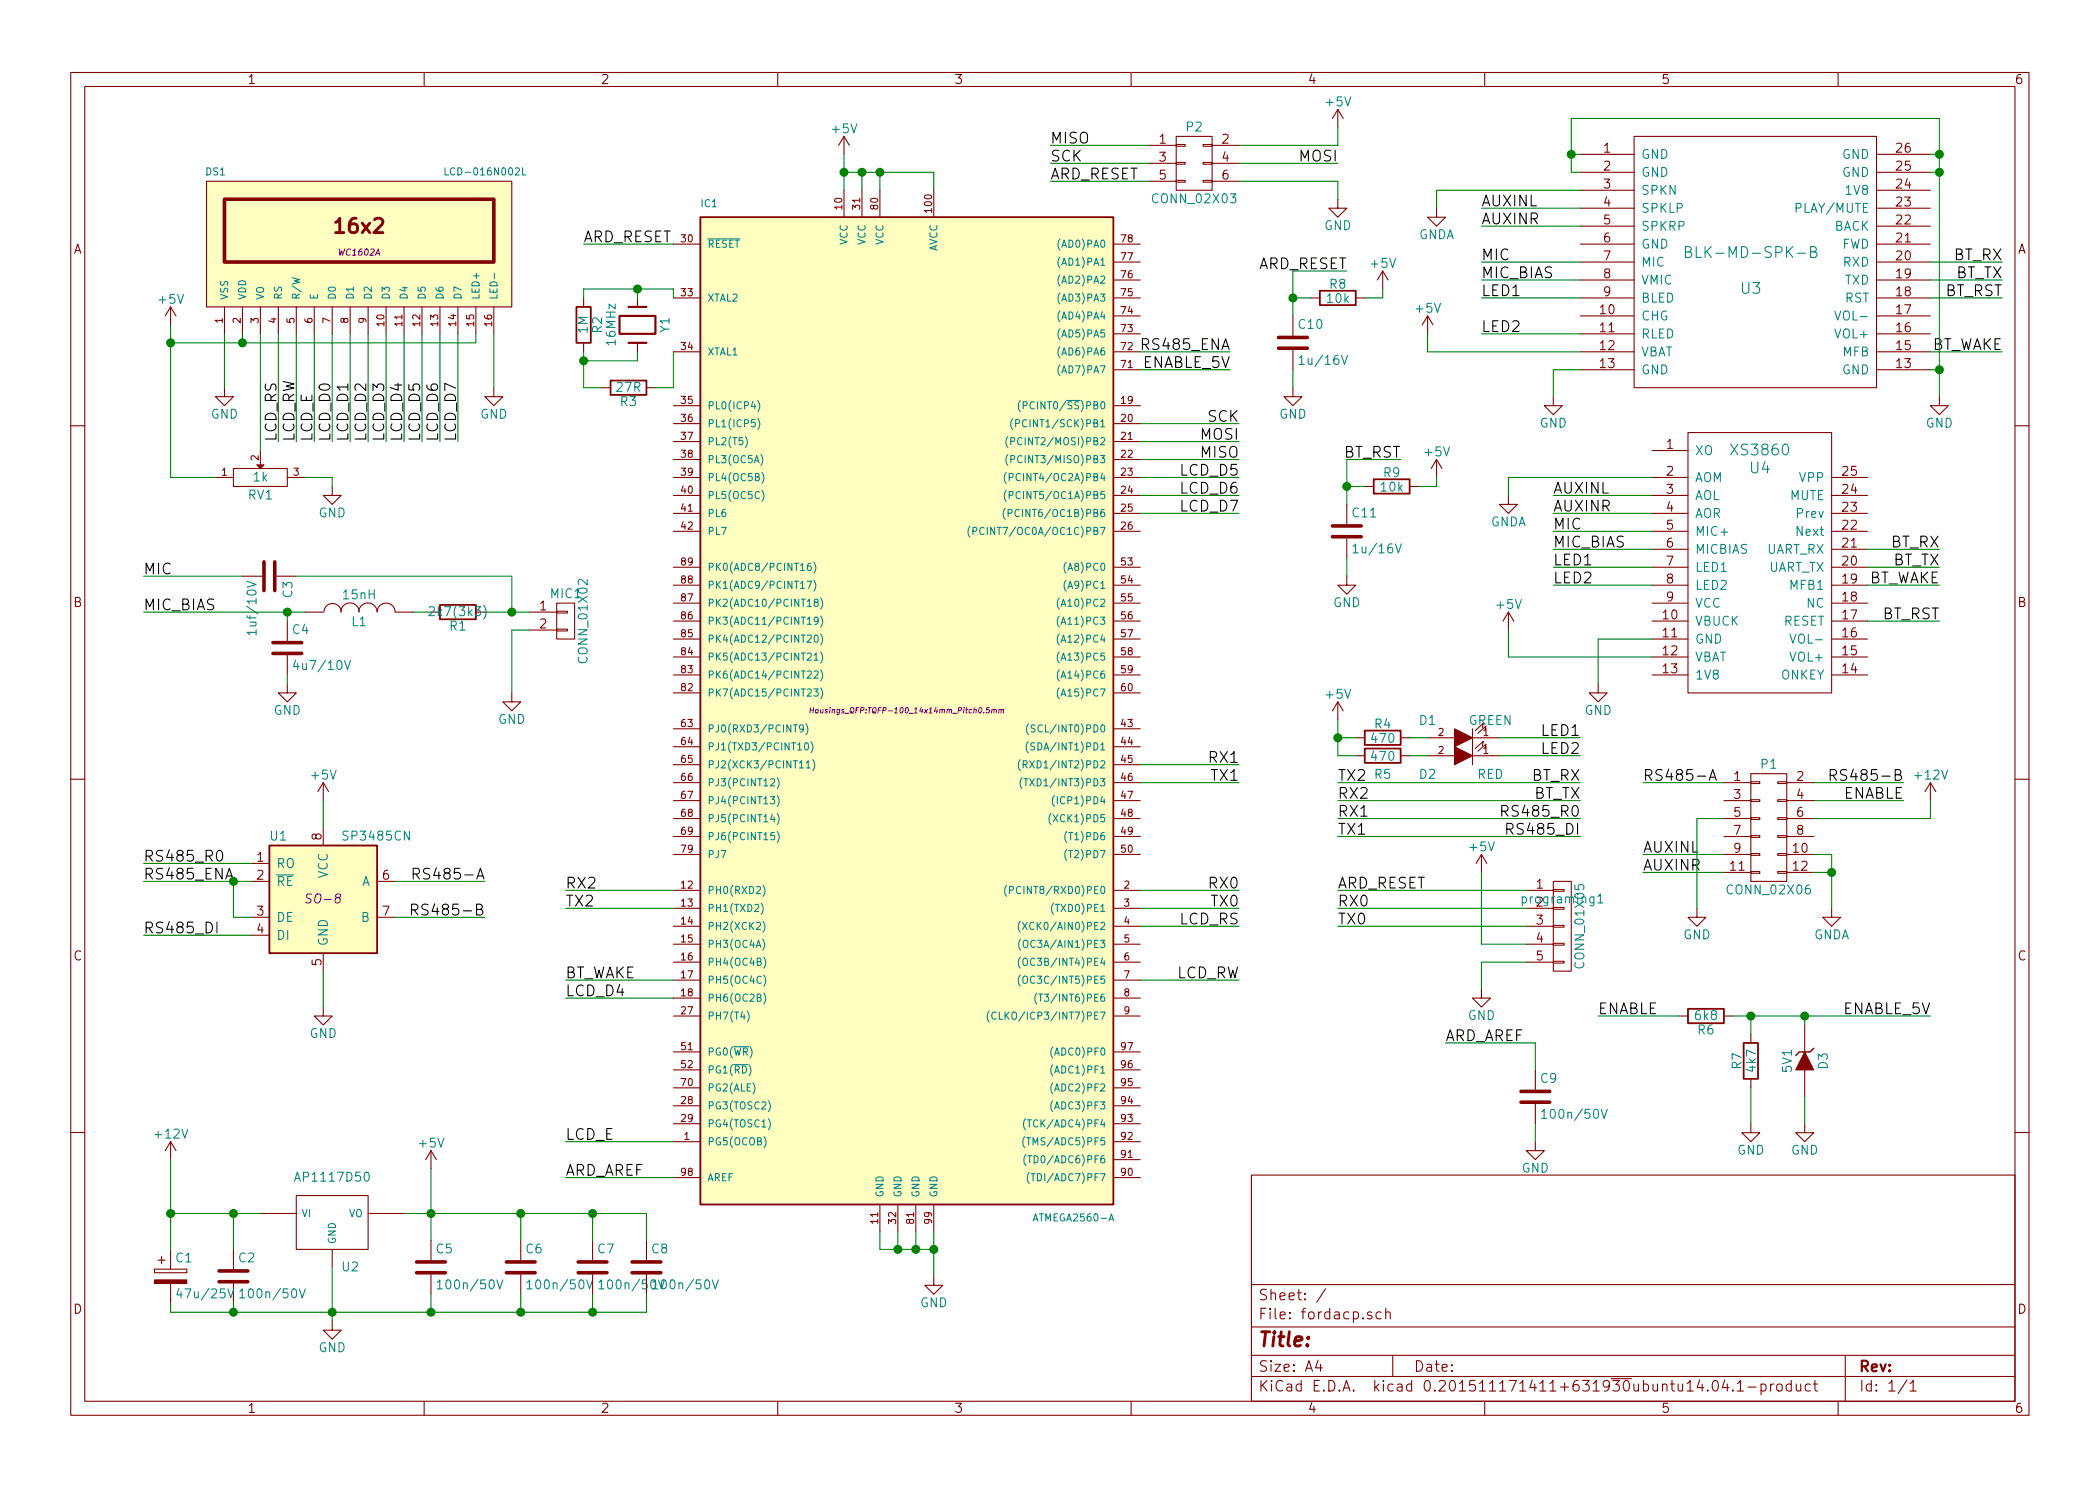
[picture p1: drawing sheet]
EESchema Schematic File Version 2
LIBS:power
LIBS:device
LIBS:transistors
LIBS:conn
LIBS:linear
LIBS:regul
LIBS:74xx
LIBS:cmos4000
LIBS:adc-dac
LIBS:memory
LIBS:xilinx
LIBS:microcontrollers
LIBS:dsp
LIBS:microchip
LIBS:analog_switches
LIBS:motorola
LIBS:texas
LIBS:intel
LIBS:audio
LIBS:interface
LIBS:digital-audio
LIBS:philips
LIBS:display
LIBS:cypress
LIBS:siliconi
LIBS:opto
LIBS:atmel
LIBS:contrib
LIBS:valves
LIBS:BLK-MD-SPK-B
LIBS:XS3860
LIBS:fordacp-cache
EELAYER 25 0
EELAYER END
$Descr A4 11693 8268
encoding utf-8
Sheet 1 1
Title ""
Date ""
Rev ""
Comp ""
Comment1 ""
Comment2 ""
Comment3 ""
Comment4 ""
$EndDescr
$Comp
L LCD-016N002L DS1
U 1 1
P 2000 1350
F 0 "DS1" H 1200 1750 40  0000 C CNN
F 1 "LCD-016N002L" H 2700 1750 40  0000 C CNN
F 2 "WC1602A" H 2000 1300 35  0000 C CIN
F 3 "" H 2000 1350 60  0000 C CNN
	1    2000 1350
	1    0    0    -1  
$EndComp
$Comp
L ATMEGA2560-A IC1
U 1 1
P 5050 3950
F 0 "IC1" H 3900 6750 40  0000 L BNN
F 1 "ATMEGA2560-A" H 5750 1100 40  0000 L BNN
F 2 "Housings_QFP:TQFP-100_14x14mm_Pitch0.5mm" H 5050 3950 30  0000 C CIN
F 3 "" H 5050 3950 60  0000 C CNN
	1    5050 3950
	1    0    0    -1  
$EndComp
$Comp
L BLK-MD-SPK-B U3
U 1 1
P 9750 1500
F 0 "U3" H 9750 1400 60  0000 C CNN
F 1 "BLK-MD-SPK-B" H 9750 1600 60  0000 C CNN
F 2 "my_modules:BLK-MD-SPK-B" H 9750 800 60  0001 C CNN
F 3 "" H 9750 1500 60  0000 C CNN
	1    9750 1500
	1    0    0    -1  
$EndComp
$Comp
L XS3860 U4
U 1 1
P 9800 3100
F 0 "U4" H 9800 3600 60  0000 C CNN
F 1 "XS3860" H 9800 3700 60  0000 C CNN
F 2 "my_modules:XS3868" H 9800 2300 60  0001 C CNN
F 3 "" H 9850 3100 60  0000 C CNN
	1    9800 3100
	1    0    0    -1  
$EndComp
$Comp
L 78L05 U2
U 1 1
P 1850 6800
F 0 "U2" H 1950 6550 50  0000 C CNN
F 1 "AP1117D50" H 1850 7050 50  0000 C CNN
F 2 "my_modules:SOT-223-REGULATOR" H 1800 7400 60  0001 C CNN
F 3 "" H 1850 6800 60  0000 C CNN
	1    1850 6800
	1    0    0    -1  
$EndComp
$Comp
L SP3485CN U1
U 1 1
P 1800 5000
F 0 "U1" H 1500 5350 50  0000 L CNN
F 1 "SP3485CN" H 1900 5350 50  0000 L CNN
F 2 "SO-8" H 1800 5000 50  0000 C CIN
F 3 "" H 1800 5000 60  0000 C CNN
	1    1800 5000
	1    0    0    -1  
$EndComp
$Comp
L GND #PWR01
U 1 1
P 1850 7350
F 0 "#PWR01" H 1850 7100 50  0001 C CNN
F 1 "GND" H 1850 7200 50  0000 C CNN
F 2 "" H 1850 7350 60  0000 C CNN
F 3 "" H 1850 7350 60  0000 C CNN
	1    1850 7350
	1    0    0    -1  
$EndComp
$Comp
L C C5
U 1 1
P 2400 7050
F 0 "C5" H 2425 7150 50  0000 L CNN
F 1 "100n/50V" H 2425 6950 50  0000 L CNN
F 2 "Capacitors_SMD:C_0805_HandSoldering" H 2400 6450 30  0001 C CNN
F 3 "" H 2400 7050 60  0000 C CNN
	1    2400 7050
	1    0    0    -1  
$EndComp
$Comp
L C C2
U 1 1
P 1300 7100
F 0 "C2" H 1325 7200 50  0000 L CNN
F 1 "100n/50V" H 1325 7000 50  0000 L CNN
F 2 "Capacitors_SMD:C_0805_HandSoldering" H 1150 6800 30  0001 C CNN
F 3 "" H 1300 7100 60  0000 C CNN
	1    1300 7100
	1    0    0    -1  
$EndComp
$Comp
L CP C1
U 1 1
P 950 7100
F 0 "C1" H 975 7200 50  0000 L CNN
F 1 "47u/25V" H 975 7000 50  0000 L CNN
F 2 "Capacitors_Tantalum_SMD:TantalC_SizeD_EIA-7343_HandSoldering" H 1250 6650 30  0001 C CNN
F 3 "" H 950 7100 60  0000 C CNN
	1    950  7100
	1    0    0    -1  
$EndComp
$Comp
L +5V #PWR02
U 1 1
P 2400 6500
F 0 "#PWR02" H 2400 6350 50  0001 C CNN
F 1 "+5V" H 2400 6640 50  0000 C CNN
F 2 "" H 2400 6500 60  0000 C CNN
F 3 "" H 2400 6500 60  0000 C CNN
	1    2400 6500
	1    0    0    -1  
$EndComp
$Comp
L +12V #PWR03
U 1 1
P 950 6450
F 0 "#PWR03" H 950 6300 50  0001 C CNN
F 1 "+12V" H 950 6590 50  0000 C CNN
F 2 "" H 950 6450 60  0000 C CNN
F 3 "" H 950 6450 60  0000 C CNN
	1    950  6450
	1    0    0    -1  
$EndComp
$Comp
L CONN_02X06 P1
U 1 1
P 9850 4600
F 0 "P1" H 9850 4950 50  0000 C CNN
F 1 "CONN_02X06" H 9850 4250 50  0000 C CNN
F 2 "Pin_Headers:Pin_Header_Straight_2x06" H 9850 4150 60  0001 C CNN
F 3 "" H 9850 3400 60  0000 C CNN
	1    9850 4600
	1    0    0    -1  
$EndComp
$Comp
L GND #PWR04
U 1 1
P 9450 5050
F 0 "#PWR04" H 9450 4800 50  0001 C CNN
F 1 "GND" H 9450 4900 50  0000 C CNN
F 2 "" H 9450 5050 60  0000 C CNN
F 3 "" H 9450 5050 60  0000 C CNN
	1    9450 5050
	1    0    0    -1  
$EndComp
Text Label 10600 4450 2    60   ~ 0
ENABLE
$Comp
L GNDA #PWR05
U 1 1
P 10200 5050
F 0 "#PWR05" H 10200 4800 50  0001 C CNN
F 1 "GNDA" H 10200 4900 50  0000 C CNN
F 2 "" H 10200 5050 60  0000 C CNN
F 3 "" H 10200 5050 60  0000 C CNN
	1    10200 5050
	1    0    0    -1  
$EndComp
Text Label 9150 4750 0    60   ~ 0
AUXINL
Text Label 9150 4850 0    60   ~ 0
AUXINR
$Comp
L GNDA #PWR06
U 1 1
P 8000 1150
F 0 "#PWR06" H 8000 900 50  0001 C CNN
F 1 "GNDA" H 8000 1000 50  0000 C CNN
F 2 "" H 8000 1150 60  0000 C CNN
F 3 "" H 8000 1150 60  0000 C CNN
	1    8000 1150
	1    0    0    -1  
$EndComp
Text Label 8250 1150 0    60   ~ 0
AUXINL
Text Label 8250 1250 0    60   ~ 0
AUXINR
$Comp
L GNDA #PWR07
U 1 1
P 8400 2750
F 0 "#PWR07" H 8400 2500 50  0001 C CNN
F 1 "GNDA" H 8400 2600 50  0000 C CNN
F 2 "" H 8400 2750 60  0000 C CNN
F 3 "" H 8400 2750 60  0000 C CNN
	1    8400 2750
	1    0    0    -1  
$EndComp
Text Label 8650 2750 0    60   ~ 0
AUXINL
Text Label 8650 2850 0    60   ~ 0
AUXINR
$Comp
L +12V #PWR08
U 1 1
P 10750 4450
F 0 "#PWR08" H 10750 4300 50  0001 C CNN
F 1 "+12V" H 10750 4590 50  0000 C CNN
F 2 "" H 10750 4450 60  0000 C CNN
F 3 "" H 10750 4450 60  0000 C CNN
	1    10750 4450
	1    0    0    -1  
$EndComp
$Comp
L +5V #PWR09
U 1 1
P 8400 3500
F 0 "#PWR09" H 8400 3350 50  0001 C CNN
F 1 "+5V" H 8400 3640 50  0000 C CNN
F 2 "" H 8400 3500 60  0000 C CNN
F 3 "" H 8400 3500 60  0000 C CNN
	1    8400 3500
	1    0    0    -1  
$EndComp
$Comp
L +5V #PWR010
U 1 1
P 7950 1850
F 0 "#PWR010" H 7950 1700 50  0001 C CNN
F 1 "+5V" H 7950 1990 50  0000 C CNN
F 2 "" H 7950 1850 60  0000 C CNN
F 3 "" H 7950 1850 60  0000 C CNN
	1    7950 1850
	1    0    0    -1  
$EndComp
$Comp
L GND #PWR011
U 1 1
P 8900 3800
F 0 "#PWR011" H 8900 3550 50  0001 C CNN
F 1 "GND" H 8900 3650 50  0000 C CNN
F 2 "" H 8900 3800 60  0000 C CNN
F 3 "" H 8900 3800 60  0000 C CNN
	1    8900 3800
	1    0    0    -1  
$EndComp
$Comp
L GND #PWR012
U 1 1
P 8650 2200
F 0 "#PWR012" H 8650 1950 50  0001 C CNN
F 1 "GND" H 8650 2050 50  0000 C CNN
F 2 "" H 8650 2200 60  0000 C CNN
F 3 "" H 8650 2200 60  0000 C CNN
	1    8650 2200
	1    0    0    -1  
$EndComp
Text Label 11150 1450 2    60   ~ 0
BT_RX
Text Label 11150 1550 2    60   ~ 0
BT_TX
Text Label 10800 3050 2    60   ~ 0
BT_RX
Text Label 10800 3150 2    60   ~ 0
BT_TX
Text Label 11150 1650 2    60   ~ 0
BT_RST
Text Label 10800 3450 2    60   ~ 0
BT_RST
Text Label 8650 3050 0    60   ~ 0
MIC_BIAS
Text Label 8650 2950 0    60   ~ 0
MIC
Text Label 8250 1550 0    60   ~ 0
MIC_BIAS
Text Label 8250 1450 0    60   ~ 0
MIC
Text Label 800  3400 0    60   ~ 0
MIC_BIAS
Text Label 800  3200 0    60   ~ 0
MIC
$Comp
L GND #PWR013
U 1 1
P 1600 3800
F 0 "#PWR013" H 1600 3550 50  0001 C CNN
F 1 "GND" H 1600 3650 50  0000 C CNN
F 2 "" H 1600 3800 60  0000 C CNN
F 3 "" H 1600 3800 60  0000 C CNN
	1    1600 3800
	1    0    0    -1  
$EndComp
$Comp
L CONN_01X02 MIC1
U 1 1
P 3150 3450
F 0 "MIC1" H 3150 3600 50  0000 C CNN
F 1 "CONN_01X02" V 3250 3450 50  0000 C CNN
F 2 "Pin_Headers:Pin_Header_Straight_1x02" V 3350 3500 60  0001 C CNN
F 3 "" H 3150 3450 60  0000 C CNN
	1    3150 3450
	1    0    0    -1  
$EndComp
$Comp
L INDUCTOR L1
U 1 1
P 2000 3400
F 0 "L1" V 1950 3400 50  0000 C CNN
F 1 "15nH" V 2100 3400 50  0000 C CNN
F 2 "SMD_Packages:SMD-1206_Pol" V 1350 3400 60  0001 C CNN
F 3 "" H 2000 3400 60  0000 C CNN
	1    2000 3400
	0    -1   -1   0   
$EndComp
$Comp
L R R1
U 1 1
P 2550 3400
F 0 "R1" V 2630 3400 50  0000 C CNN
F 1 "2k7(3k3)" V 2550 3400 50  0000 C CNN
F 2 "Resistors_SMD:R_0805_HandSoldering" V 2250 3350 30  0001 C CNN
F 3 "" H 2550 3400 30  0000 C CNN
	1    2550 3400
	0    1    1    0   
$EndComp
$Comp
L C C4
U 1 1
P 1600 3600
F 0 "C4" H 1625 3700 50  0000 L CNN
F 1 "4u7/10V" H 1625 3500 50  0000 L CNN
F 2 "Capacitors_SMD:C_1206_HandSoldering" H 1250 3450 30  0001 C CNN
F 3 "" H 1600 3600 60  0000 C CNN
	1    1600 3600
	1    0    0    -1  
$EndComp
$Comp
L C C3
U 1 1
P 1500 3200
F 0 "C3" H 1525 3300 50  0000 L CNN
F 1 "1uf/10V" H 1525 3100 50  0000 L CNN
F 2 "Capacitors_SMD:C_0805_HandSoldering" V 1350 3200 30  0001 C CNN
F 3 "" H 1500 3200 60  0000 C CNN
	1    1500 3200
	0    1    1    0   
$EndComp
Text Label 10800 3250 2    60   ~ 0
BT_WAKE
Text Label 8650 3150 0    60   ~ 0
LED1
Text Label 8650 3250 0    60   ~ 0
LED2
Text Label 8250 1650 0    60   ~ 0
LED1
Text Label 8250 1850 0    60   ~ 0
LED2
Text Label 11150 1950 2    60   ~ 0
BT_WAKE
$Comp
L GND #PWR014
U 1 1
P 1250 2150
F 0 "#PWR014" H 1250 1900 50  0001 C CNN
F 1 "GND" H 1250 2000 50  0000 C CNN
F 2 "" H 1250 2150 60  0000 C CNN
F 3 "" H 1250 2150 60  0000 C CNN
	1    1250 2150
	1    0    0    -1  
$EndComp
$Comp
L +5V #PWR015
U 1 1
P 950 1800
F 0 "#PWR015" H 950 1650 50  0001 C CNN
F 1 "+5V" H 950 1940 50  0000 C CNN
F 2 "" H 950 1800 60  0000 C CNN
F 3 "" H 950 1800 60  0000 C CNN
	1    950  1800
	1    0    0    -1  
$EndComp
$Comp
L GND #PWR016
U 1 1
P 2750 2150
F 0 "#PWR016" H 2750 1900 50  0001 C CNN
F 1 "GND" H 2750 2000 50  0000 C CNN
F 2 "" H 2750 2150 60  0000 C CNN
F 3 "" H 2750 2150 60  0000 C CNN
	1    2750 2150
	1    0    0    -1  
$EndComp
$Comp
L POT RV1
U 1 1
P 1450 2650
F 0 "RV1" H 1450 2550 50  0000 C CNN
F 1 "1k" H 1450 2650 50  0000 C CNN
F 2 "Potentiometers:Potentiometer_Bourns_3339H_Angular_ScrewUp" H 1950 2350 39  0001 C CNN
F 3 "" H 1450 2650 60  0000 C CNN
	1    1450 2650
	1    0    0    -1  
$EndComp
$Comp
L GND #PWR017
U 1 1
P 1850 2700
F 0 "#PWR017" H 1850 2450 50  0001 C CNN
F 1 "GND" H 1850 2550 50  0000 C CNN
F 2 "" H 1850 2700 60  0000 C CNN
F 3 "" H 1850 2700 60  0000 C CNN
	1    1850 2700
	1    0    0    -1  
$EndComp
Text Label 1550 2450 1    60   ~ 0
LCD_RS
Text Label 1650 2450 1    60   ~ 0
LCD_RW
Text Label 1750 2450 1    60   ~ 0
LCD_E
Text Label 1850 2450 1    60   ~ 0
LCD_D0
Text Label 1950 2450 1    60   ~ 0
LCD_D1
Text Label 2050 2450 1    60   ~ 0
LCD_D2
Text Label 2150 2450 1    60   ~ 0
LCD_D3
Text Label 2250 2450 1    60   ~ 0
LCD_D4
Text Label 2350 2450 1    60   ~ 0
LCD_D5
Text Label 2450 2450 1    60   ~ 0
LCD_D6
Text Label 2550 2450 1    60   ~ 0
LCD_D7
Text Label 6900 5150 2    60   ~ 0
LCD_RS
Text Label 6900 5450 2    60   ~ 0
LCD_RW
Text Label 3150 6350 0    60   ~ 0
LCD_E
Text Label 3150 5550 0    60   ~ 0
LCD_D4
Text Label 6900 2650 2    60   ~ 0
LCD_D5
Text Label 6900 2750 2    60   ~ 0
LCD_D6
Text Label 6900 2850 2    60   ~ 0
LCD_D7
$Comp
L Crystal Y1
U 1 1
P 3550 1800
F 0 "Y1" H 3550 1950 50  0000 C CNN
F 1 "16MHz" H 3550 1650 50  0000 C CNN
F 2 "Crystals_Oscillators_SMD:Q_49U3HMS" H 3500 1400 60  0001 C CNN
F 3 "" H 3550 1800 60  0000 C CNN
	1    3550 1800
	0    1    1    0   
$EndComp
$Comp
L R R2
U 1 1
P 3250 1800
F 0 "R2" V 3330 1800 50  0000 C CNN
F 1 "1M" V 3250 1800 50  0000 C CNN
F 2 "Resistors_SMD:R_0805_HandSoldering" V 3000 1800 30  0001 C CNN
F 3 "" H 3250 1800 30  0000 C CNN
	1    3250 1800
	1    0    0    -1  
$EndComp
Text Label 3250 1350 0    60   ~ 0
ARD_RESET
$Comp
L R R3
U 1 1
P 3500 2150
F 0 "R3" V 3580 2150 50  0000 C CNN
F 1 "27R" V 3500 2150 50  0000 C CNN
F 2 "Resistors_SMD:R_0805_HandSoldering" H 3500 1700 30  0001 C CNN
F 3 "" H 3500 2150 30  0000 C CNN
	1    3500 2150
	0    1    1    0   
$EndComp
Text Label 3150 6550 0    60   ~ 0
ARD_AREF
$Comp
L +5V #PWR018
U 1 1
P 4700 850
F 0 "#PWR018" H 4700 700 50  0001 C CNN
F 1 "+5V" H 4700 990 50  0000 C CNN
F 2 "" H 4700 850 60  0000 C CNN
F 3 "" H 4700 850 60  0000 C CNN
	1    4700 850 
	1    0    0    -1  
$EndComp
$Comp
L C C6
U 1 1
P 2900 7050
F 0 "C6" H 2925 7150 50  0000 L CNN
F 1 "100n/50V" H 2925 6950 50  0000 L CNN
F 2 "Capacitors_SMD:C_0805_HandSoldering" H 2900 6650 30  0001 C CNN
F 3 "" H 2900 7050 60  0000 C CNN
	1    2900 7050
	1    0    0    -1  
$EndComp
$Comp
L C C7
U 1 1
P 3300 7050
F 0 "C7" H 3325 7150 50  0000 L CNN
F 1 "100n/50V" H 3325 6950 50  0000 L CNN
F 2 "Capacitors_SMD:C_0805_HandSoldering" H 3300 6550 30  0001 C CNN
F 3 "" H 3300 7050 60  0000 C CNN
	1    3300 7050
	1    0    0    -1  
$EndComp
$Comp
L C C8
U 1 1
P 3600 7050
F 0 "C8" H 3625 7150 50  0000 L CNN
F 1 "100n/50V" H 3625 6950 50  0000 L CNN
F 2 "Capacitors_SMD:C_0805_HandSoldering" H 3650 6700 30  0001 C CNN
F 3 "" H 3600 7050 60  0000 C CNN
	1    3600 7050
	1    0    0    -1  
$EndComp
$Comp
L GND #PWR019
U 1 1
P 1800 5600
F 0 "#PWR019" H 1800 5350 50  0001 C CNN
F 1 "GND" H 1800 5450 50  0000 C CNN
F 2 "" H 1800 5600 60  0000 C CNN
F 3 "" H 1800 5600 60  0000 C CNN
	1    1800 5600
	1    0    0    -1  
$EndComp
$Comp
L +5V #PWR020
U 1 1
P 1800 4450
F 0 "#PWR020" H 1800 4300 50  0001 C CNN
F 1 "+5V" H 1800 4590 50  0000 C CNN
F 2 "" H 1800 4450 60  0000 C CNN
F 3 "" H 1800 4450 60  0000 C CNN
	1    1800 4450
	1    0    0    -1  
$EndComp
Text Label 8050 5800 0    60   ~ 0
ARD_AREF
$Comp
L C C9
U 1 1
P 8550 6100
F 0 "C9" H 8575 6200 50  0000 L CNN
F 1 "100n/50V" H 8575 6000 50  0000 L CNN
F 2 "Capacitors_SMD:C_0805_HandSoldering" H 8588 5950 30  0001 C CNN
F 3 "" H 8550 6100 60  0000 C CNN
	1    8550 6100
	1    0    0    -1  
$EndComp
$Comp
L GND #PWR021
U 1 1
P 8550 6350
F 0 "#PWR021" H 8550 6100 50  0001 C CNN
F 1 "GND" H 8550 6200 50  0000 C CNN
F 2 "" H 8550 6350 60  0000 C CNN
F 3 "" H 8550 6350 60  0000 C CNN
	1    8550 6350
	1    0    0    -1  
$EndComp
$Comp
L GND #PWR022
U 1 1
P 5200 7100
F 0 "#PWR022" H 5200 6850 50  0001 C CNN
F 1 "GND" H 5200 6950 50  0000 C CNN
F 2 "" H 5200 7100 60  0000 C CNN
F 3 "" H 5200 7100 60  0000 C CNN
	1    5200 7100
	1    0    0    -1  
$EndComp
Text Label 6850 2050 2    60   ~ 0
ENABLE_5V
Text Label 6900 4250 2    60   ~ 0
RX1
Text Label 6900 4350 2    60   ~ 0
TX1
Text Label 6850 1950 2    60   ~ 0
RS485_ENA
$Comp
L R R6
U 1 1
P 9500 5650
F 0 "R6" V 9580 5650 50  0000 C CNN
F 1 "6k8" V 9500 5650 50  0000 C CNN
F 2 "Resistors_SMD:R_0805_HandSoldering" V 9430 5650 30  0001 C CNN
F 3 "" H 9500 5650 30  0000 C CNN
	1    9500 5650
	0    1    1    0   
$EndComp
$Comp
L R R7
U 1 1
P 9750 5900
F 0 "R7" V 9830 5900 50  0000 C CNN
F 1 "4k7" V 9750 5900 50  0000 C CNN
F 2 "Resistors_SMD:R_0805_HandSoldering" V 9680 5900 30  0001 C CNN
F 3 "" H 9750 5900 30  0000 C CNN
	1    9750 5900
	-1   0    0    1   
$EndComp
$Comp
L ZENER D3
U 1 1
P 10050 5900
F 0 "D3" H 10050 6000 50  0000 C CNN
F 1 "5V1" H 10050 5800 50  0000 C CNN
F 2 "Diodes_SMD:MiniMELF_Standard" H 10050 5900 60  0001 C CNN
F 3 "" H 10050 5900 60  0000 C CNN
	1    10050 5900
	0    1    1    0   
$EndComp
$Comp
L GND #PWR023
U 1 1
P 9750 6250
F 0 "#PWR023" H 9750 6000 50  0001 C CNN
F 1 "GND" H 9750 6100 50  0000 C CNN
F 2 "" H 9750 6250 60  0000 C CNN
F 3 "" H 9750 6250 60  0000 C CNN
	1    9750 6250
	1    0    0    -1  
$EndComp
$Comp
L GND #PWR024
U 1 1
P 10050 6250
F 0 "#PWR024" H 10050 6000 50  0001 C CNN
F 1 "GND" H 10050 6100 50  0000 C CNN
F 2 "" H 10050 6250 60  0000 C CNN
F 3 "" H 10050 6250 60  0000 C CNN
	1    10050 6250
	1    0    0    -1  
$EndComp
Text Label 8900 5650 0    60   ~ 0
ENABLE
Text Label 10750 5650 2    60   ~ 0
ENABLE_5V
Text Label 6900 4950 2    60   ~ 0
RX0
Text Label 6900 5050 2    60   ~ 0
TX0
Text Label 3150 4950 0    60   ~ 0
RX2
Text Label 3150 5050 0    60   ~ 0
TX2
$Comp
L GND #PWR025
U 1 1
P 10800 2200
F 0 "#PWR025" H 10800 1950 50  0001 C CNN
F 1 "GND" H 10800 2050 50  0000 C CNN
F 2 "" H 10800 2200 60  0000 C CNN
F 3 "" H 10800 2200 60  0000 C CNN
	1    10800 2200
	1    0    0    -1  
$EndComp
Text Label 3150 5450 0    60   ~ 0
BT_WAKE
Text Label 8800 4350 2    60   ~ 0
BT_RX
Text Label 8800 4450 2    60   ~ 0
BT_TX
Text Label 7450 4450 0    60   ~ 0
RX2
Text Label 7450 4350 0    60   ~ 0
TX2
Text Label 800  4800 0    60   ~ 0
RS485_R0
Text Label 800  4900 0    60   ~ 0
RS485_ENA
Text Label 800  5200 0    60   ~ 0
RS485_DI
Text Label 7450 4550 0    60   ~ 0
RX1
Text Label 7450 4650 0    60   ~ 0
TX1
Text Label 8800 4550 2    60   ~ 0
RS485_R0
Text Label 8800 4650 2    60   ~ 0
RS485_DI
Text Label 2700 5100 2    60   ~ 0
RS485-B
Text Label 2700 4900 2    60   ~ 0
RS485-A
Text Label 9150 4350 0    60   ~ 0
RS485-A
Text Label 10600 4350 2    60   ~ 0
RS485-B
$Comp
L GND #PWR026
U 1 1
P 2850 3850
F 0 "#PWR026" H 2850 3600 50  0001 C CNN
F 1 "GND" H 2850 3700 50  0000 C CNN
F 2 "" H 2850 3850 60  0000 C CNN
F 3 "" H 2850 3850 60  0000 C CNN
	1    2850 3850
	1    0    0    -1  
$EndComp
$Comp
L LED D1
U 1 1
P 8150 4100
F 0 "D1" H 8350 4000 50  0000 C CNN
F 1 "GREEN" H 8000 4000 50  0000 C CNN
F 2 "LEDs:LED-1206" H 8150 3850 60  0001 C CNN
F 3 "" H 8150 4100 60  0000 C CNN
	1    8150 4100
	-1   0    0    1   
$EndComp
$Comp
L LED D2
U 1 1
P 8150 4200
F 0 "D2" H 8350 4300 50  0000 C CNN
F 1 "RED" H 8000 4300 50  0000 C CNN
F 2 "LEDs:LED-1206" H 8150 3900 60  0001 C CNN
F 3 "" H 8150 4200 60  0000 C CNN
	1    8150 4200
	-1   0    0    1   
$EndComp
$Comp
L +5V #PWR027
U 1 1
P 7450 4000
F 0 "#PWR027" H 7450 3850 50  0001 C CNN
F 1 "+5V" H 7450 4140 50  0000 C CNN
F 2 "" H 7450 4000 60  0000 C CNN
F 3 "" H 7450 4000 60  0000 C CNN
	1    7450 4000
	1    0    0    -1  
$EndComp
Text Label 8800 4100 2    60   ~ 0
LED1
Text Label 8800 4200 2    60   ~ 0
LED2
$Comp
L R R5
U 1 1
P 7700 4200
F 0 "R5" V 7600 4200 50  0000 C CNN
F 1 "470" V 7700 4200 50  0000 C CNN
F 2 "Resistors_SMD:R_0805_HandSoldering" V 8100 4200 30  0001 C CNN
F 3 "" H 7700 4200 30  0000 C CNN
	1    7700 4200
	0    -1   -1   0   
$EndComp
$Comp
L R R4
U 1 1
P 7700 4100
F 0 "R4" V 7780 4100 50  0000 C CNN
F 1 "470" V 7700 4100 50  0000 C CNN
F 2 "Resistors_SMD:R_0805_HandSoldering" V 8050 4100 30  0001 C CNN
F 3 "" H 7700 4100 30  0000 C CNN
	1    7700 4100
	0    -1   -1   0   
$EndComp
Wire Wire Line
	1850 7050 1850 7350
Wire Wire Line
	950  6450 950  6950
Wire Wire Line
	950  6750 1450 6750
Wire Wire Line
	1300 6950 1300 6750
Connection ~ 1300 6750
Wire Wire Line
	2400 6500 2400 6900
Wire Wire Line
	2250 6750 3600 6750
Wire Wire Line
	2400 7300 2400 7200
Wire Wire Line
	950  7300 3600 7300
Connection ~ 1850 7300
Wire Wire Line
	1300 7300 1300 7250
Wire Wire Line
	950  7300 950  7250
Connection ~ 1300 7300
Connection ~ 950  6750
Connection ~ 2400 6750
Wire Wire Line
	9600 4350 9150 4350
Wire Wire Line
	10100 4350 10600 4350
Wire Wire Line
	9450 5050 9450 4550
Wire Wire Line
	9450 4550 9600 4550
Wire Wire Line
	10100 4450 10600 4450
Wire Wire Line
	10200 4750 10200 5050
Wire Wire Line
	10200 4750 10100 4750
Wire Wire Line
	10100 4850 10200 4850
Connection ~ 10200 4850
Wire Wire Line
	9600 4750 9150 4750
Wire Wire Line
	9150 4850 9600 4850
Wire Wire Line
	8000 1050 8800 1050
Wire Wire Line
	8250 1150 8800 1150
Wire Wire Line
	8250 1250 8800 1250
Wire Wire Line
	8000 1050 8000 1150
Wire Wire Line
	8400 2650 9200 2650
Wire Wire Line
	8650 2750 9200 2750
Wire Wire Line
	8650 2850 9200 2850
Wire Wire Line
	8400 2650 8400 2750
Wire Wire Line
	10100 4550 10750 4550
Wire Wire Line
	10750 4550 10750 4450
Wire Wire Line
	8400 3500 8400 3650
Wire Wire Line
	8400 3650 9200 3650
Wire Wire Line
	8800 1950 7950 1950
Wire Wire Line
	7950 1950 7950 1850
Wire Wire Line
	8900 3800 8900 3550
Wire Wire Line
	8900 3550 9200 3550
Wire Wire Line
	8800 2050 8650 2050
Wire Wire Line
	8650 2050 8650 2200
Wire Wire Line
	10750 1450 11150 1450
Wire Wire Line
	11150 1550 10750 1550
Wire Wire Line
	10400 3050 10800 3050
Wire Wire Line
	10800 3150 10400 3150
Wire Wire Line
	10750 1650 11150 1650
Wire Wire Line
	10400 3450 10800 3450
Wire Wire Line
	9200 2950 8650 2950
Wire Wire Line
	8650 3050 9200 3050
Wire Wire Line
	8800 1450 8250 1450
Wire Wire Line
	8250 1550 8800 1550
Wire Wire Line
	1350 3200 800  3200
Wire Wire Line
	800  3400 1700 3400
Wire Wire Line
	1650 3200 2850 3200
Wire Wire Line
	2700 3400 2950 3400
Wire Wire Line
	2400 3400 2300 3400
Wire Wire Line
	1600 3450 1600 3400
Connection ~ 1600 3400
Wire Wire Line
	1600 3750 1600 3800
Wire Wire Line
	8650 3150 9200 3150
Wire Wire Line
	8650 3250 9200 3250
Wire Wire Line
	10400 3250 10800 3250
Wire Wire Line
	8250 1650 8800 1650
Wire Wire Line
	8250 1850 8800 1850
Wire Wire Line
	10750 1950 11150 1950
Wire Wire Line
	1250 2150 1250 1850
Wire Wire Line
	950  1800 950  2650
Wire Wire Line
	2750 1850 2750 2150
Wire Wire Line
	1450 2500 1450 1850
Wire Wire Line
	950  2650 1200 2650
Wire Wire Line
	1850 2700 1850 2650
Wire Wire Line
	1850 2650 1700 2650
Wire Wire Line
	1550 1850 1550 2450
Wire Wire Line
	1650 2450 1650 1850
Wire Wire Line
	1750 2450 1750 1850
Wire Wire Line
	1850 2450 1850 1850
Wire Wire Line
	1950 2450 1950 1850
Wire Wire Line
	2050 2450 2050 1850
Wire Wire Line
	2150 2450 2150 1850
Wire Wire Line
	2250 2450 2250 1850
Wire Wire Line
	2350 1850 2350 2450
Wire Wire Line
	2450 1850 2450 2450
Wire Wire Line
	2550 2450 2550 1850
Wire Wire Line
	2650 1900 2650 1850
Wire Wire Line
	950  1900 2650 1900
Wire Wire Line
	1350 1900 1350 1850
Connection ~ 950  1900
Connection ~ 1350 1900
Wire Wire Line
	3750 5550 3150 5550
Wire Wire Line
	6350 5150 6900 5150
Wire Wire Line
	6350 5450 6900 5450
Wire Wire Line
	3750 6350 3150 6350
Wire Wire Line
	6900 2650 6350 2650
Wire Wire Line
	6900 2750 6350 2750
Wire Wire Line
	6900 2850 6350 2850
Wire Wire Line
	3750 1350 3250 1350
Wire Wire Line
	3750 1600 3750 1650
Wire Wire Line
	3250 1600 3750 1600
Wire Wire Line
	3250 1600 3250 1650
Wire Wire Line
	3550 1650 3550 1600
Connection ~ 3550 1600
Wire Wire Line
	3250 1950 3250 2150
Wire Wire Line
	3750 1950 3750 2150
Wire Wire Line
	3550 1950 3550 2000
Wire Wire Line
	3750 2150 3650 2150
Wire Wire Line
	3250 2150 3350 2150
Wire Wire Line
	3550 2000 3250 2000
Connection ~ 3250 2000
Wire Wire Line
	3750 6550 3150 6550
Wire Wire Line
	4700 850  4700 1050
Wire Wire Line
	4700 950  5200 950 
Wire Wire Line
	5200 950  5200 1050
Connection ~ 4700 950 
Wire Wire Line
	4900 1050 4900 950 
Connection ~ 4900 950 
Wire Wire Line
	4800 950  4800 1050
Connection ~ 4800 950 
Wire Wire Line
	3600 6750 3600 6900
Wire Wire Line
	2900 6750 2900 6900
Connection ~ 2900 6750
Wire Wire Line
	3300 6900 3300 6750
Connection ~ 3300 6750
Wire Wire Line
	3600 7300 3600 7200
Connection ~ 2400 7300
Wire Wire Line
	2900 7200 2900 7300
Connection ~ 2900 7300
Wire Wire Line
	3300 7300 3300 7200
Connection ~ 3300 7300
Wire Wire Line
	2200 4900 2700 4900
Wire Wire Line
	2700 5100 2200 5100
Wire Wire Line
	1800 4450 1800 4600
Wire Wire Line
	1800 5400 1800 5600
Wire Wire Line
	8050 5800 8550 5800
Wire Wire Line
	8550 5800 8550 5950
Wire Wire Line
	8550 6350 8550 6250
Wire Wire Line
	5200 6850 5200 7100
Wire Wire Line
	4900 6950 5200 6950
Wire Wire Line
	4900 6950 4900 6850
Connection ~ 5200 6950
Wire Wire Line
	5000 6850 5000 6950
Connection ~ 5000 6950
Wire Wire Line
	5100 6850 5100 6950
Connection ~ 5100 6950
Wire Wire Line
	6350 2050 6850 2050
Wire Wire Line
	6350 4250 6900 4250
Wire Wire Line
	6350 4350 6900 4350
Wire Wire Line
	6850 1950 6350 1950
Wire Wire Line
	8900 5650 9350 5650
Wire Wire Line
	9650 5650 10750 5650
Wire Wire Line
	9750 5750 9750 5650
Connection ~ 9750 5650
Wire Wire Line
	10050 5700 10050 5650
Connection ~ 10050 5650
Wire Wire Line
	10050 6100 10050 6250
Wire Wire Line
	9750 6050 9750 6250
Wire Wire Line
	3750 4950 3150 4950
Wire Wire Line
	3150 5050 3750 5050
Wire Wire Line
	6350 4950 6900 4950
Wire Wire Line
	6350 5050 6900 5050
Wire Wire Line
	10800 650  10800 2200
Wire Wire Line
	10800 650  8750 650 
Wire Wire Line
	8750 650  8750 950 
Wire Wire Line
	8750 950  8800 950 
Wire Wire Line
	8800 850  8750 850 
Connection ~ 8750 850 
Wire Wire Line
	10750 850  10800 850 
Connection ~ 10800 850 
Wire Wire Line
	10750 950  10800 950 
Connection ~ 10800 950 
Wire Wire Line
	10750 2050 10800 2050
Connection ~ 10800 2050
Wire Wire Line
	3750 5450 3150 5450
Wire Wire Line
	7450 4350 8800 4350
Wire Wire Line
	7450 4450 8800 4450
Wire Wire Line
	800  4800 1400 4800
Wire Wire Line
	800  4900 1400 4900
Wire Wire Line
	1400 5100 1300 5100
Wire Wire Line
	1300 5100 1300 4900
Connection ~ 1300 4900
Wire Wire Line
	800  5200 1400 5200
Wire Wire Line
	7450 4550 8800 4550
Wire Wire Line
	7450 4650 8800 4650
Wire Wire Line
	2850 3200 2850 3400
Connection ~ 2850 3400
Wire Wire Line
	2950 3500 2850 3500
Wire Wire Line
	2850 3500 2850 3850
Wire Wire Line
	8350 4100 8800 4100
Wire Wire Line
	8800 4200 8350 4200
Wire Wire Line
	7450 4000 7450 4200
Connection ~ 7450 4100
Wire Wire Line
	7450 4100 7550 4100
Wire Wire Line
	7450 4200 7550 4200
Wire Wire Line
	7850 4200 7950 4200
Wire Wire Line
	7850 4100 7950 4100
$Comp
L CONN_01X05 programing1
U 1 1
P 8700 5150
F 0 "programing1" H 8700 5300 50  0000 C CNN
F 1 "CONN_01X05" V 8800 5150 50  0000 C CNN
F 2 "Pin_Headers:Pin_Header_Straight_1x05" V 8900 5200 60  0001 C CNN
F 3 "" H 8700 5150 60  0000 C CNN
	1    8700 5150
	1    0    0    -1  
$EndComp
Text Label 7450 5050 0    60   ~ 0
RX0
Text Label 7450 5150 0    60   ~ 0
TX0
Wire Wire Line
	8500 5050 7450 5050
Wire Wire Line
	7450 5150 8500 5150
Wire Wire Line
	8250 5250 8500 5250
Wire Wire Line
	8250 4850 8250 5250
Wire Wire Line
	8500 5350 8250 5350
Wire Wire Line
	8250 5350 8250 5500
$Comp
L GND #PWR028
U 1 1
P 8250 5500
F 0 "#PWR028" H 8250 5250 50  0001 C CNN
F 1 "GND" H 8250 5350 50  0000 C CNN
F 2 "" H 8250 5500 60  0000 C CNN
F 3 "" H 8250 5500 60  0000 C CNN
	1    8250 5500
	1    0    0    -1  
$EndComp
$Comp
L +5V #PWR029
U 1 1
P 8250 4850
F 0 "#PWR029" H 8250 4700 50  0001 C CNN
F 1 "+5V" H 8250 4990 50  0000 C CNN
F 2 "" H 8250 4850 60  0000 C CNN
F 3 "" H 8250 4850 60  0000 C CNN
	1    8250 4850
	1    0    0    -1  
$EndComp
Text Label 7800 2550 2    60   ~ 0
BT_RST
Wire Wire Line
	7800 2550 7500 2550
Wire Wire Line
	7500 2550 7500 2800
$Comp
L R R9
U 1 1
P 7750 2700
F 0 "R9" V 7830 2700 50  0000 C CNN
F 1 "10k" V 7750 2700 50  0000 C CNN
F 2 "Resistors_SMD:R_0805_HandSoldering" V 8100 2700 30  0001 C CNN
F 3 "" H 7750 2700 30  0000 C CNN
	1    7750 2700
	0    -1   -1   0   
$EndComp
$Comp
L C C11
U 1 1
P 7500 2950
F 0 "C11" H 7525 3050 50  0000 L CNN
F 1 "1u/16V" H 7525 2850 50  0000 L CNN
F 2 "Capacitors_SMD:C_0805_HandSoldering" H 7150 2800 30  0001 C CNN
F 3 "" H 7500 2950 60  0000 C CNN
	1    7500 2950
	1    0    0    -1  
$EndComp
Wire Wire Line
	7600 2700 7500 2700
Connection ~ 7500 2700
$Comp
L GND #PWR030
U 1 1
P 7500 3200
F 0 "#PWR030" H 7500 2950 50  0001 C CNN
F 1 "GND" H 7500 3050 50  0000 C CNN
F 2 "" H 7500 3200 60  0000 C CNN
F 3 "" H 7500 3200 60  0000 C CNN
	1    7500 3200
	1    0    0    -1  
$EndComp
$Comp
L +5V #PWR031
U 1 1
P 8000 2650
F 0 "#PWR031" H 8000 2500 50  0001 C CNN
F 1 "+5V" H 8000 2790 50  0000 C CNN
F 2 "" H 8000 2650 60  0000 C CNN
F 3 "" H 8000 2650 60  0000 C CNN
	1    8000 2650
	1    0    0    -1  
$EndComp
Wire Wire Line
	8000 2650 8000 2700
Wire Wire Line
	8000 2700 7900 2700
Wire Wire Line
	7500 3200 7500 3100
Wire Wire Line
	7500 1500 7200 1500
Wire Wire Line
	7200 1500 7200 1750
$Comp
L R R8
U 1 1
P 7450 1650
F 0 "R8" V 7530 1650 50  0000 C CNN
F 1 "10k" V 7450 1650 50  0000 C CNN
F 2 "Resistors_SMD:R_0805_HandSoldering" V 7800 1650 30  0001 C CNN
F 3 "" H 7450 1650 30  0000 C CNN
	1    7450 1650
	0    -1   -1   0   
$EndComp
$Comp
L C C10
U 1 1
P 7200 1900
F 0 "C10" H 7225 2000 50  0000 L CNN
F 1 "1u/16V" H 7225 1800 50  0000 L CNN
F 2 "Capacitors_SMD:C_0805_HandSoldering" H 6850 1750 30  0001 C CNN
F 3 "" H 7200 1900 60  0000 C CNN
	1    7200 1900
	1    0    0    -1  
$EndComp
Wire Wire Line
	7300 1650 7200 1650
Connection ~ 7200 1650
$Comp
L GND #PWR032
U 1 1
P 7200 2150
F 0 "#PWR032" H 7200 1900 50  0001 C CNN
F 1 "GND" H 7200 2000 50  0000 C CNN
F 2 "" H 7200 2150 60  0000 C CNN
F 3 "" H 7200 2150 60  0000 C CNN
	1    7200 2150
	1    0    0    -1  
$EndComp
$Comp
L +5V #PWR033
U 1 1
P 7700 1600
F 0 "#PWR033" H 7700 1450 50  0001 C CNN
F 1 "+5V" H 7700 1740 50  0000 C CNN
F 2 "" H 7700 1600 60  0000 C CNN
F 3 "" H 7700 1600 60  0000 C CNN
	1    7700 1600
	1    0    0    -1  
$EndComp
Wire Wire Line
	7700 1600 7700 1650
Wire Wire Line
	7700 1650 7600 1650
Wire Wire Line
	7200 2150 7200 2050
Text Label 7500 1500 2    60   ~ 0
ARD_RESET
Wire Wire Line
	8500 4950 7450 4950
Text Label 7450 4950 0    60   ~ 0
ARD_RESET
$Comp
L CONN_02X03 P2
U 1 1
P 6650 900
F 0 "P2" H 6650 1100 50  0000 C CNN
F 1 "CONN_02X03" H 6650 700 50  0000 C CNN
F 2 "Pin_Headers:Pin_Header_Straight_2x03" H 6650 -300 60  0000 C CNN
F 3 "" H 6650 -300 60  0000 C CNN
	1    6650 900 
	1    0    0    -1  
$EndComp
Wire Wire Line
	6900 800  7450 800 
Wire Wire Line
	6900 900  7450 900 
Wire Wire Line
	6900 1000 7450 1000
Wire Wire Line
	5850 800  6400 800 
Wire Wire Line
	5850 900  6400 900 
Wire Wire Line
	5850 1000 6400 1000
Text Label 5850 1000 0    60   ~ 0
ARD_RESET
$Comp
L +5V #PWR034
U 1 1
P 7450 700
F 0 "#PWR034" H 7450 550 50  0001 C CNN
F 1 "+5V" H 7450 840 50  0000 C CNN
F 2 "" H 7450 700 60  0000 C CNN
F 3 "" H 7450 700 60  0000 C CNN
	1    7450 700 
	1    0    0    -1  
$EndComp
Wire Wire Line
	7450 800  7450 700 
$Comp
L GND #PWR035
U 1 1
P 7450 1100
F 0 "#PWR035" H 7450 850 50  0001 C CNN
F 1 "GND" H 7450 950 50  0000 C CNN
F 2 "" H 7450 1100 60  0000 C CNN
F 3 "" H 7450 1100 60  0000 C CNN
	1    7450 1100
	1    0    0    -1  
$EndComp
Wire Wire Line
	7450 1000 7450 1100
Wire Wire Line
	6900 2450 6350 2450
Wire Wire Line
	6900 2350 6350 2350
Wire Wire Line
	6350 2550 6900 2550
Text Label 6900 2350 2    60   ~ 0
SCK
Text Label 6900 2450 2    60   ~ 0
MOSI
Text Label 6900 2550 2    60   ~ 0
MISO
Text Label 5850 900  0    60   ~ 0
SCK
Text Label 5850 800  0    60   ~ 0
MISO
Text Label 7450 900  2    60   ~ 0
MOSI
$EndSCHEMATC
